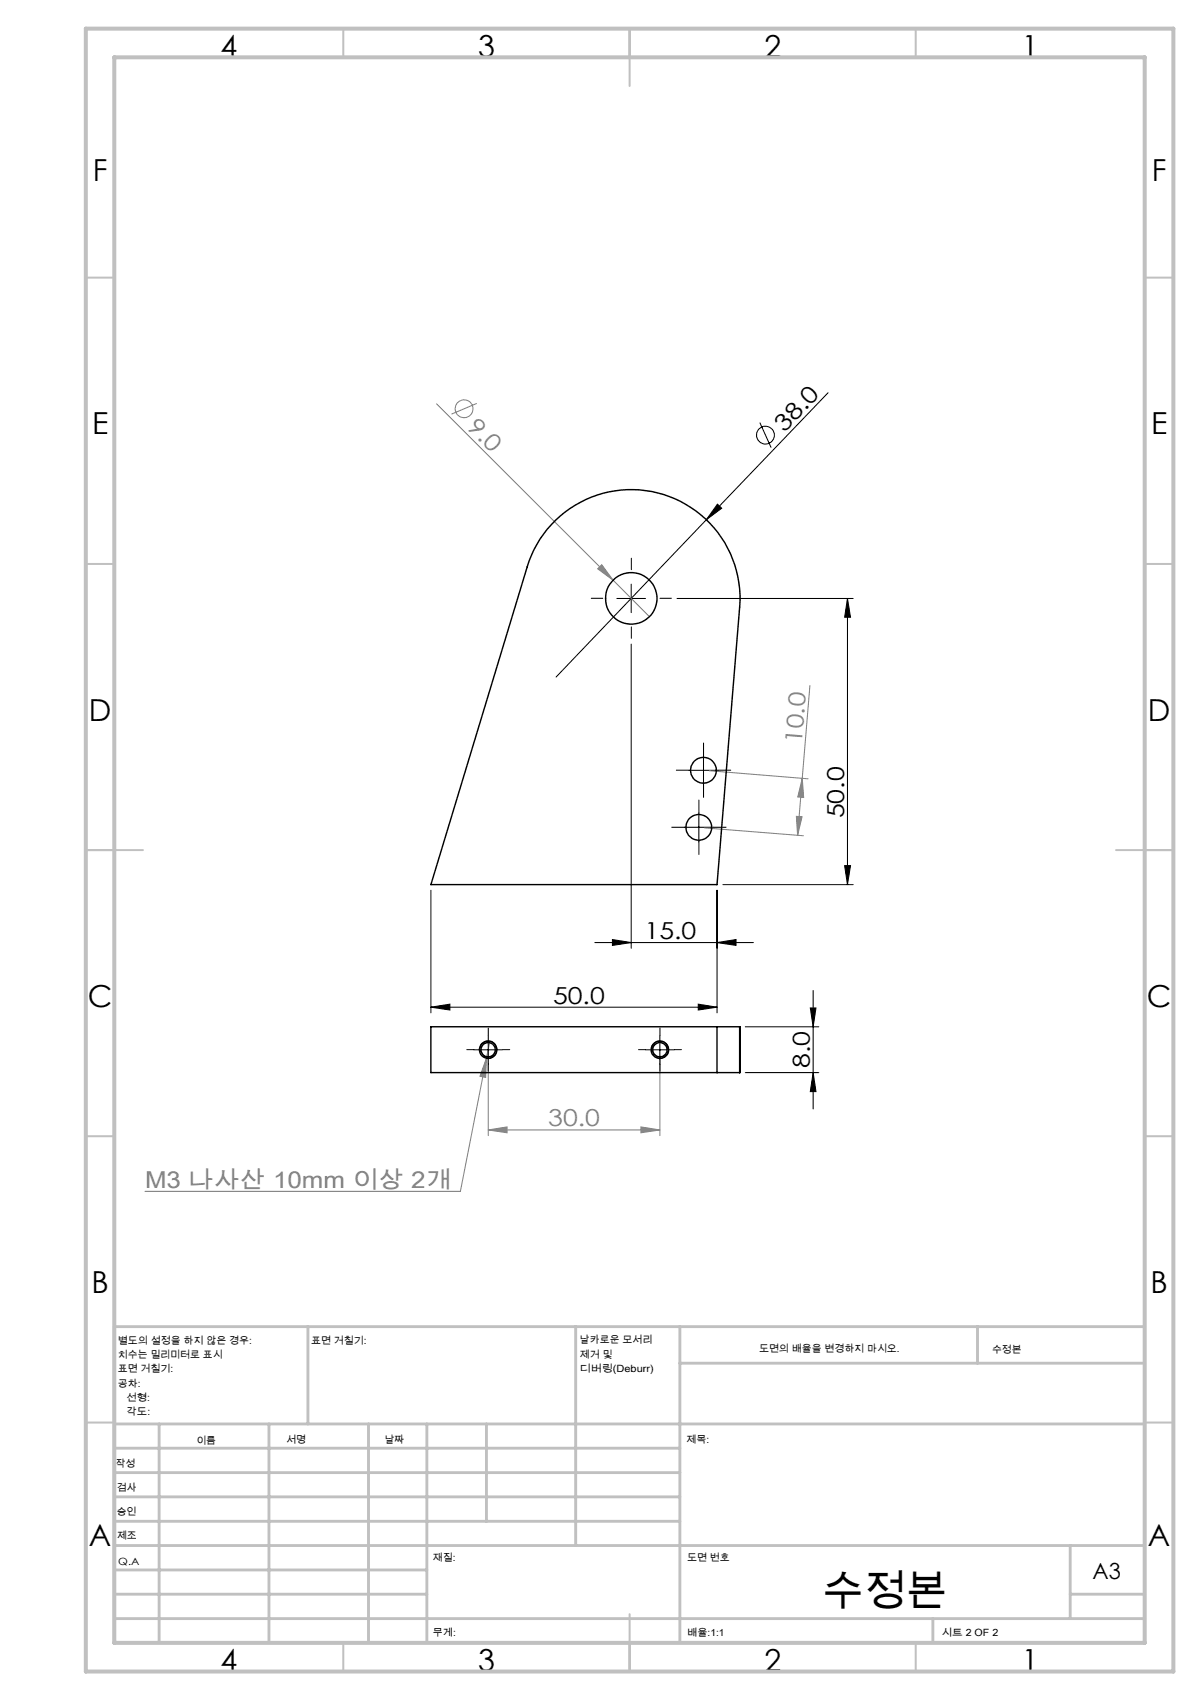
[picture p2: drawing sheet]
<svg xmlns="http://www.w3.org/2000/svg" width="210mm" height="297mm" viewBox="0 0 210 297" stroke-linecap="round" stroke-linejoin="round" font-family="sans-serif">
<g fill="none" stroke="#000" stroke-width=".18">
<path d="M132.8 73.8l1.9 4.4M144.7 68.6l-21.3 22.2M123.4 90.8l-26.2 27.5M125.3 88.1l.8 .7-2.7 2zM107.8 104.6h5M110.3 112.5v53.2M110.3 102.1v4.9M118.3 104.6h30.7M148.1 104.6v49.9M148.1 104.6l.5 3.2h-1zM120.4 134.6h5M122.9 132.1v5"/>
<path d="M75.3 155.5v21.4M119.6 144.5h5M122.1 142.1v4.9M125.3 155.5v21.4M126.3 154.5h22.7M147.6 151.2h1l-.5 3.3zM75.3 176l3.3-.6v1.1zM75.3 176h50M103.9 164.7h27.7M107 164.1l3.3 .6-3.3 .5zM122 175.4l3.3 .6-3.3 .5zM125.3 164.7l3.3-.6v1.1z"/>
<path d="M130.2 179.4h12.9M141.6 176.1h1l-.5 3.3zM142.1 173v20.7M82.8 183.4h5M83.9 183.8a1.5 1.5 0 0 1 1.3-1.9 1.5 1.5 0 0 1 1.6 1.6 1.5 1.5 0 0 1-1.9 1.4M85.3 180.9v5M112.8 183.4h5M113.8 183.8a1.5 1.5 0 0 1 1.4-1.9 1.5 1.5 0 0 1 1.6 1.6 1.5 1.5 0 0 1-1.9 1.4M115.3 180.9v5M130.2 187.4h12.9M142.1 187.4l.5 3.3h-1z"/>
<circle cx="133.7" cy="76" r="1.56"/>
</g>
<g fill="none" stroke="#808080" stroke-width=".18">
<path d="M76.3 70.6l30.8 30.7M83.3 70.5l-4.4 1.9M104.4 99.4l.7-.7 2 2.6zM107.1 101.3l6.4 6.4M141.5 119.8l-2.2 26.1M123.9 134.7l17.3 1.4M140.2 136l.2 3.3-1-.1zM123.1 144.6l17.3 1.4M139.1 142.6l1 .1-.8 3.2zM85 184.9l-.2 3.3-.9-.2zM85 184.9l-4.6 23.2h-55.1M85.3 197.4l3.3-.5v1z"/>
<path d="M85.3 184.4v14M85.3 197.4h30M85.6 181.9l-.6 3M112 196.9l3.3 .5-3.3 .5zM115.3 184.4v14"/>
<circle cx="81.1" cy="71.4" r="1.56"/>
</g>
<g fill="none" stroke="#000" stroke-width=".18" stroke-dasharray="15.2 1.3 1.3 1.3">
<path d="M110.3 99.5v-2M105.3 104.5h-2M110.3 109.5v2M115.3 104.5h2M120.4 134.6h-2.2M122.9 132.1v-2.3M122.9 137.1v2.2M125.4 134.6h2.3M119.6 144.5h-2.2M122.1 142v-2.2M122.1 147v2.3M124.6 144.5h2.3"/>
<path d="M82.8 183.4h-1.2M85.3 180.9v-1.3M85.3 185.9v1.2M87.8 183.4h1.3M112.8 183.4h-1.2M115.3 180.9v-1.3M115.3 185.9v1.2M117.8 183.4h1.3"/>
</g>
<g fill="none" stroke="#c0c0c0" stroke-width=".35">
<path d="M60 5v5M110 5v10M160 5v5M15 48.5h5M200 48.5h5M15 98.5h5M200 98.5h5M15 148.5h10M195 148.5h10M15 198.5h5M200 198.5h5M15 248.5h5"/>
<path d="M200 248.5h5M60 287v5M110 282v10M160 287v5"/>
</g>
<g fill="none" stroke="#c0c0c0" stroke-width=".5">
<path d="M53.8 231.8v17M100.6 231.8v38.2M118.8 231.8v55.2M118.8 238.2h81.2M170.8 231.8v6.4M200 231.8h-180v55.2M20 248.8h180M20 257.3h98.8M20 253h98.8M27.8 248.8v38.2M47 248.8v38.2M64.4 248.8v38.2"/>
<path d="M74.6 248.8v38.2M85 248.8v17M20 265.8h98.8M20 261.5h98.8M20 278.5h54.6M20 274.3h54.6M20 270h180M187 278.5h13M187 270v12.8M20 282.8h180M163 282.8v4.2"/>
</g>
<path d="M15 5h190v287h-190zM20 10h180v277h-180z" fill="none" stroke="#c0c0c0" stroke-width=".7"/>
<g fill="#000">
<path d="M125.3 88.1l.8 .7-2.7 2z"/>
<path d="M148.1 104.6l.5 3.2h-1zM147.6 151.2h1l-.5 3.3z"/>
<path d="M75.3 176l3.3-.6v1.1zM122 175.4l3.3 .6-3.3 .5zM107 164.1l3.3 .6-3.3 .5zM125.3 164.7l3.3-.6v1.1z"/>
<path d="M142.1 187.4l.5 3.3h-1zM141.6 176.1h1l-.5 3.3z"/>
</g>
<g fill="#808080">
<path d="M104.4 99.4l.7-.7 2 2.6z"/>
<path d="M85.3 197.4l3.3-.5v1zM112 196.9l3.3 .5-3.3 .5zM85 184.9l-1.1 3.1 .9 .2z"/>
<path d="M140.2 136l.2 3.3-1-.1zM139.1 142.6l1 .1-.8 3.2z"/>
</g>
<g fill="none" stroke="#000" stroke-width=".25">
<path d="M97 90.9a19 19 0 0 1 21.4-3.5 19 19 0 0 1 10.8 18.7l-3.9 48.4h-50l16.8-55.5a19.2 19.2 0 0 1 4.9-8.1zM75.3 179.4h54v8h-54zM125.3 179.4v8M129.2 179.4v8"/>
<circle cx="110.3" cy="104.5" r="4.5"/>
<circle cx="122.9" cy="134.6" r="2.25"/>
<circle cx="122.1" cy="144.5" r="2.25"/>
<circle cx="85.3" cy="183.4" r="1.53"/>
<circle cx="85.3" cy="183.4" r="1.24"/>
<circle cx="115.3" cy="183.4" r="1.53"/>
<circle cx="115.3" cy="183.4" r="1.25"/>
</g>
<text font-size="7.4" x="143.6" y="280.5">수정본</text>
<g font-size="5.3">
<text x="38.5" y="9.9">4</text>
<text x="83.5" y="9.9">3</text>
<text x="133.6" y="9.9">2</text>
<text x="178.6" y="9.9">1</text>
<text x="16.2" y="31.7">F</text>
<text x="201.2" y="31.7">F</text>
<text x="16.1" y="75.9">E</text>
<text x="201.1" y="75.9">E</text>
<text x="15.5" y="125.9">D</text>
<text x="200.5" y="125.9">D</text>
<text x="15.4" y="175.9">C</text>
<text x="200.4" y="175.9">C</text>
<text x="16" y="225.9">B</text>
<text x="201" y="225.9">B</text>
<text x="15.5" y="270.2">A</text>
<text x="200.5" y="270.2">A</text>
<text x="38.5" y="291.9">4</text>
<text x="83.5" y="291.9">3</text>
<text x="133.6" y="291.9">2</text>
<text x="178.6" y="291.9">1</text>
</g>
<g font-size="4.1" fill="#808080">
<text x="81.4" y="74.7" transform="rotate(45 81.4 74.7)">9.0</text>
<text x="140.1" y="130" transform="rotate(-85 140.1 130)">10.0</text>
<text x="95.8" y="196.8">30.0</text>
<text x="25.3" y="207.5">M3 나사산 10mm 이상 2개</text>
</g>
<g font-size="4.1">
<text x="137.1" y="75.6" transform="rotate(-46 137.1 75.6)">38.0</text>
<text x="147.5" y="143" transform="rotate(-90 147.5 143)">50.0</text>
<text x="112.6" y="164.1">15.0</text>
<text x="96.6" y="175.4">50.0</text>
<text x="141.5" y="186.6" transform="rotate(-90 141.5 186.6)">8.0</text>
</g>
<text font-size="3.9" x="190.9" y="275.8">A3</text>
<g font-size="1.7">
<text x="20.6" y="234.8">별도의 설정을 하지 않은 경우:</text>
<text x="20.6" y="237.3">치수는 밀리미터로 표시</text>
<text x="20.6" y="239.8">표면 거칠기:</text>
<text x="54.4" y="234.8">표면 거칠기:</text>
<text x="101.3" y="234.7">날카로운 모서리</text>
<text x="101.3" y="237.2">제거 및</text>
<text x="101.3" y="239.7">디버링(Deburr)</text>
<text x="132.6" y="236.2">도면의 배율을 변경하지 마시오.</text>
<text x="173.3" y="236.4">수정본</text>
<text x="20.6" y="242.3">공차:</text>
<text x="22.1" y="244.8">선형:</text>
<text x="22.1" y="247.3">각도:</text>
<text x="20.2" y="256.3">작성</text>
<text x="34.3" y="252.2">이름</text>
<text x="50" y="252.1">서명</text>
<text x="67.2" y="252.1">날짜</text>
<text x="120" y="252.1">제목:</text>
<text x="20.4" y="260.5">검사</text>
<text x="20.4" y="264.6">승인</text>
<text x="20.5" y="269">제조</text>
<text x="20.7" y="273.3">Q.A</text>
<text x="75.6" y="272.7">재질:</text>
<text x="120.1" y="272.7">도면 번호</text>
<text x="75.6" y="285.7">무게:</text>
<text x="120.1" y="285.8">배율:1:1</text>
<text x="164.5" y="285.8">시트 2 OF 2</text>
</g>
</svg>
